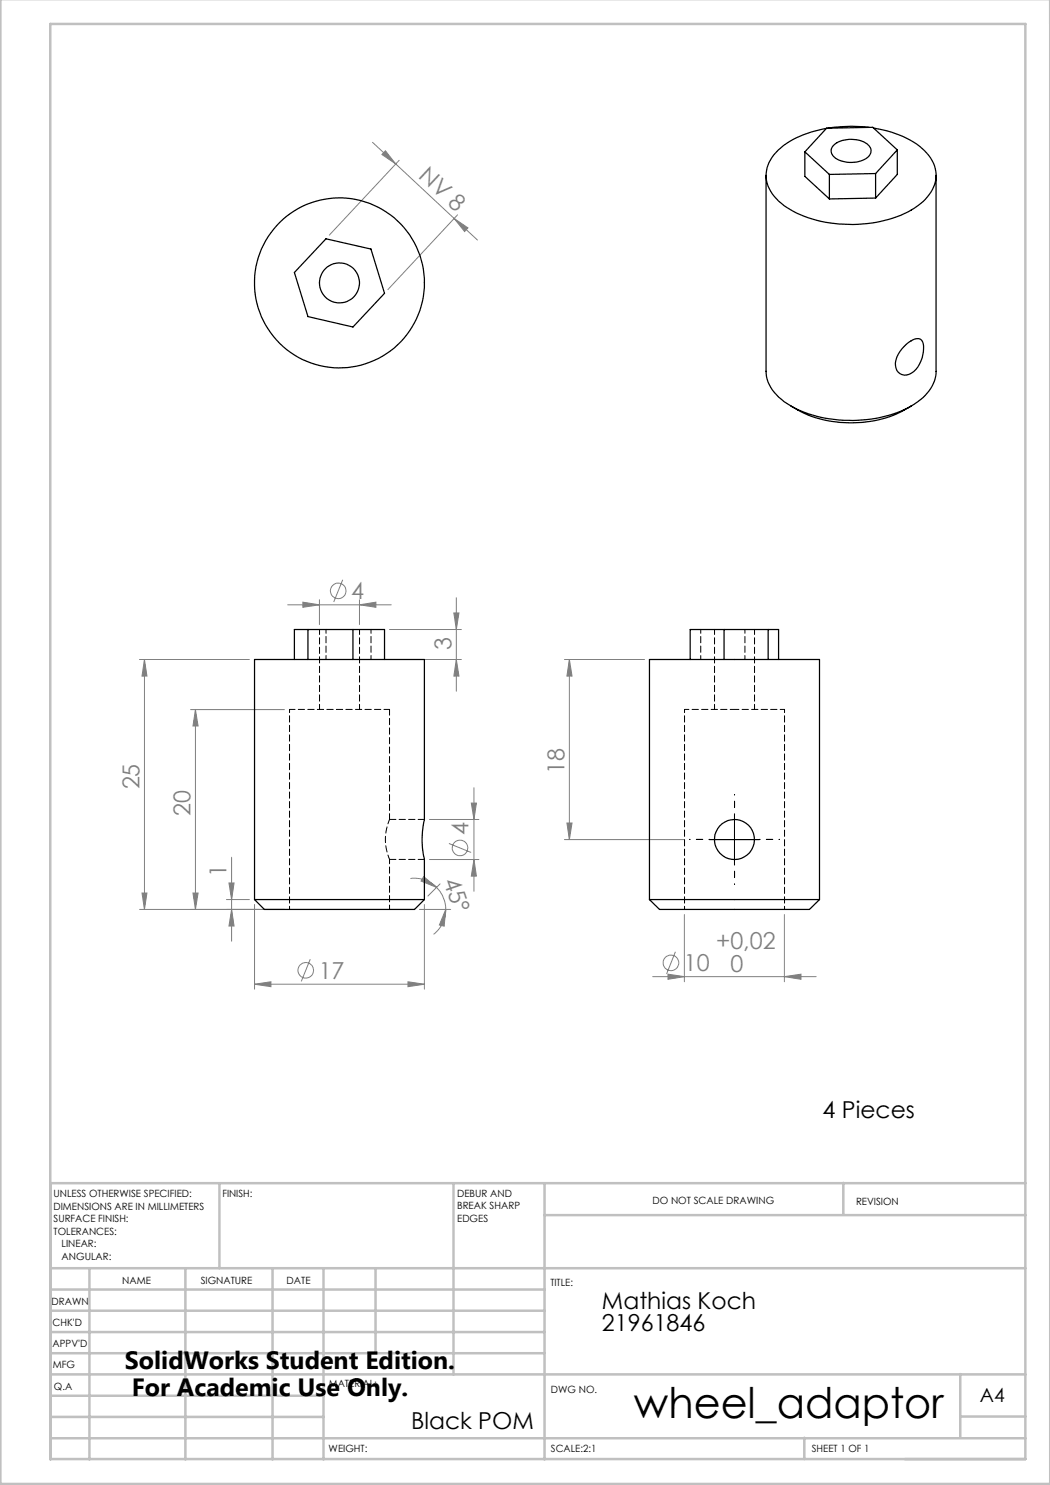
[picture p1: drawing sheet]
<svg xmlns="http://www.w3.org/2000/svg" width="210mm" height="297mm" viewBox="0 0 210 297" stroke-linecap="round" stroke-linejoin="round" font-family="sans-serif">
<g fill="none" stroke="#808080" stroke-width=".2">
<path d="M74.5 28.5l4.6 4.3M77.1 30.2l2 2.6-2.7-1.9zM79.1 32.8l11.7 10.9M79.8 32.1l-13.9 14.9M90.8 43.7l4.7 4.3M90.8 43.7l2.8 1.9-.7 .7zM91.5 43l-13.9 14.9M63.9 119.9v5M68.5 116l-1.8 4.4M71.9 119.9v5M91.3 119.6v18.7M27.9 131.9h22"/>
<path d="M28.9 131.9v50M28.9 131.9l.5 3.3h-1zM57.5 121h20.7M60.6 120.4l3.3 .6-3.3 .5zM71.9 121l3.3-.6v1.1zM77.9 131.9h14.4M77.9 125.9h14.4M90.8 122.6h1l-.5 3.3zM91.3 131.9l.5 3.3h-1zM112.9 131.9h16M113.9 131.9v36M113.9 131.9l.5 3.3h-1z"/>
<path d="M38.1 141.9h18.8M39.1 141.9v40M39.1 141.9l.5 3.3h-1zM94.8 157.5v20.8M28.4 178.6h1l-.5 3.3zM38.6 178.6h1l-.5 3.3zM45.3 179.9h4.6M45.8 176.6h1l-.5 3.3zM46.3 171.4v16.8M82.1 175.7a6 6 0 0 1 5.2 1.8M84.7 175.3l2.6 2.2-3.1-1.3zM85.9 171.9h9.9"/>
<path d="M85.9 163.9h9.9M87.3 177.5a6.5 6.5 0 0 1 1.8 4.4M88 176.8l-2.4 2.4M89.8 168.7l4.4 1.8M94.3 160.6h1l-.5 3.3zM94.8 171.9l.5 3.3h-1zM112.9 167.9h24M113.4 164.6h1l-.5 3.3zM27.9 181.9h29M46.3 181.9l.5 3.3h-1zM50.9 196.8l3.3-.4v.9zM50.9 180.9v16.9"/>
<path d="M50.9 196.8h34M62.1 191.8l-1.8 4.5M81.6 196.4l3.3 .4-3.3 .5zM83.9 181.9h6.2M84.9 180.9v16.9M89.1 181.9l-.3 3.3-.9-.2zM89.1 181.9a6.2 6.2 0 0 1-2.4 5M130.5 195.3h32.7M133.6 194.8l3.3 .5-3.3 .6zM135.1 190.4l-1.8 4.4M136.9 182.9v13.5M156.9 195.3l3.3-.5v1.1z"/>
<path d="M156.9 182.9v13.5"/>
<circle cx="67.7" cy="118.2" r="1.55"/>
<circle cx="92" cy="169.6" r="1.55"/>
<circle cx="61.2" cy="194.1" r="1.56"/>
<circle cx="134.2" cy="192.6" r="1.55"/>
</g>
<path d="M141.9 167.9h-4M146.9 162.9v-4M146.9 172.9v4M151.9 167.9h4" fill="none" stroke="#000" stroke-width=".2" stroke-dasharray="15.2 1.3 1.3 1.3" stroke-dashoffset="15.1"/>
<path d="M141.9 167.9h10M146.9 162.9v10" fill="none" stroke="#000" stroke-width=".2"/>
<g fill="none" stroke="#c0c0c0" stroke-width=".5">
<path d="M.1 -.1v296.9h209.9v-296.9M10.1 4.8h195v287h-195zM43.9 236.6v17M90.7 236.6v38.3M108.9 236.6v55.3M168.7 236.6v6.3M205.1 236.6h-195v55.3M10.1 253.6h195M10.1 257.9h98.8M17.9 253.6v38.3M37.1 253.6v38.3M54.5 253.6v38.3"/>
<path d="M64.7 253.6v38.3M75.1 253.6v17M108.9 243h96.2M10.1 270.6h98.8M10.1 266.4h98.8M10.1 262.1h98.8M10.1 279.1h54.6M10.1 274.9h195M192.1 274.8v12.7M10.1 287.7h195M10.1 283.4h54.6M160.9 287.5v4.3"/>
<path d="M192.1 283.3h13"/>
</g>
<g fill="#808080">
<path d="M89.1 181.9l-.3 3.3-.9-.2zM84.7 175.3l2.6 2.2-3.1-1.3z"/>
<path d="M81.6 196.4l3.3 .4-3.3 .5zM50.9 196.8l3.3-.4v.9zM71.9 121l3.3-.6v1.1zM60.6 120.4l3.3 .6-3.3 .5z"/>
<path d="M133.6 194.8l3.3 .5-3.3 .6zM156.9 195.3l3.3-.5v1.1z"/>
<path d="M94.8 171.9l.5 3.3h-1zM94.3 160.6h1l-.5 3.3zM28.4 178.6h1l-.5 3.3zM28.9 131.9l.5 3.3h-1zM113.4 164.6h1l-.5 3.3zM113.9 131.9l.5 3.3h-1z"/>
<path d="M90.8 122.6h1l-.5 3.3zM91.3 131.9l.5 3.3h-1zM39.1 141.9l.5 3.3h-1zM38.6 178.6h1l-.5 3.3zM45.8 176.6h1l-.5 3.3zM46.3 181.9l.5 3.3h-1z"/>
<path d="M77.1 30.2l2 2.6-2.7-1.9zM90.8 43.7l2.8 1.9-.7 .7z"/>
</g>
<g fill="none" stroke="#000" stroke-width=".25">
<path d="M153.2 35.1v39.2a8 8 0 0 0 4.2 6.4 25.9 25.9 0 0 0 19.5 2.6l3.2-1 2.1-1.1M161 30.4v4.9l4.9 4.5M161 30.4l4.9 4.5M165.9 34.9v4.9M166.8 29a5.7 5.7 0 0 1 7.1 .2 1.71 1.71 0 0 1-1 2.7 5.8 5.8 0 0 1-6.2-.7 1.51 1.51 0 0 1 .1-2.2zM173.8 25.5a32.2 32.2 0 0 0-8.3 .1M174.7 25.6a18 18 0 0 1 10.6 5 6.3 6.3 0 0 1-.3 9.3 19.2 19.2 0 0 1-11.7 4.8 24.5 24.5 0 0 1-16.5-3.6 7.6 7.6 0 0 1-3.6-6.5 8.2 8.2 0 0 1 4.1-5.9 20.8 20.8 0 0 1 8-3M175.1 39.6l-9.2 .2M175.1 34.7l-9.2 .2M175.1 34.7v4.9M179.5 30v4.9l-4.4 4.7M179.5 30l-4.9-4.5-9.3 .1-4.3 4.8"/>
<path d="M179.5 30l-4.4 4.7M187.2 35.1v39.2a8.1 8.1 0 0 1-4.3 6.5l-.7 .4M65.2 47.8l9 2 2.7 8.9-6.3 6.7-9-2.1-2.7-8.8zM181.3 68.8l1.3-.9a1.3 1.3 0 0 1 1.5-.1 1.3 1.3 0 0 1 .6 1.4 6.1 6.1 0 0 1-2.8 5.7 2.01 2.01 0 0 1-2.8-2.3 6.1 6.1 0 0 1 2.2-3.8zM158.2 81.2a23.4 23.4 0 0 0 20.6 1.8l3.4-1.8M58.9 131.9v-6h18v6M61.6 125.9v6M70.6 125.9v6M138 131.9v-6h17.7v6M144.8 125.9v6M153.6 125.9v6M50.9 179.9h34"/>
<path d="M50.9 179.9v-48h34v32a17.6 17.6 0 0 0 0 8v8M50.9 179.9l2 2h30l2-2M129.9 179.9h34M129.9 179.9v-48h34v48M129.9 179.9l2 2h30l2-2"/>
<circle cx="67.9" cy="56.6" r="17"/>
<circle cx="67.9" cy="56.6" r="4"/>
<circle cx="146.9" cy="167.9" r="4"/>
</g>
<path d="M63.9 125.9v16M142.9 125.9v16M71.9 141.9v-16M150.9 141.9v-16M77.9 163.9a10 10 0 0 0 0 8" fill="none" stroke="#000" stroke-width=".2" stroke-dasharray="1.3 .6" stroke-dashoffset=".3"/>
<path d="M57.9 141.9h20" fill="none" stroke="#000" stroke-width=".2" stroke-dasharray="1.3 .6" stroke-dashoffset=".2"/>
<path d="M65.2 125.9v6M74.2 125.9v6M140.2 125.9v6M149 125.9v6" fill="none" stroke="#000" stroke-width=".2" stroke-dasharray="1.3 .6" stroke-dashoffset=".5"/>
<path d="M57.9 141.9v40M136.9 141.9v40M156.9 181.9v-40" fill="none" stroke="#000" stroke-width=".2" stroke-dasharray="1.3 .6" stroke-dashoffset=".6"/>
<path d="M77.9 163.9v-22" fill="none" stroke="#000" stroke-width=".2" stroke-dasharray="1.3 .6" stroke-dashoffset=".1"/>
<path d="M136.9 141.9h10M146.9 141.9h10M77.9 181.9v-10" fill="none" stroke="#000" stroke-width=".2" stroke-dasharray="1.3 .6" stroke-dashoffset=".4"/>
<path d="M77.9 171.9h7M84.9 163.9h-7" fill="none" stroke="#000" stroke-width=".2" stroke-dasharray="1.3 .6"/>
<text font-size="8.5" x="126.8" y="283.5">wheel_adaptor</text>
<g font-size="5">
<text x="25" y="273.7">SolidWorks Student Edition.</text>
<text x="26.4" y="279.2">For Academic Use Only.</text>
</g>
<g font-size="4.7" fill="#808080">
<text x="83.5" y="35.4" transform="rotate(43 83.5 35.4)">NV 8</text>
<text x="70.2" y="119.9">4</text>
<text x="90.3" y="129.9" transform="rotate(-90 90.3 129.9)">3</text>
<text x="112.9" y="154.8" transform="rotate(-90 112.9 154.8)">18</text>
<text x="27.9" y="157.9" transform="rotate(-90 27.9 157.9)">25</text>
<text x="38.1" y="163.2" transform="rotate(-90 38.1 163.2)">20</text>
<text x="93.7" y="167" transform="rotate(-90 93.7 167)">4</text>
<text x="45.3" y="175.3" transform="rotate(-90 45.3 175.3)">1</text>
<text x="88.6" y="176.2" transform="rotate(71 88.6 176.2)">45°</text>
<text x="143.2" y="189.8">+0,02</text>
<text x="63.7" y="195.8">17</text>
<text x="136.8" y="194.3">10</text>
<text x="146.1" y="194.3">0</text>
</g>
<g font-size="4.7">
<text x="164.5" y="223.6">4 Pieces</text>
<text x="120.4" y="261.7">Mathias Koch</text>
<text x="120.4" y="266.3">21961846</text>
<text x="82.2" y="285.9">Black POM</text>
</g>
<text font-size="3.9" x="196" y="280.4">A4</text>
<g font-size="2">
<text x="10.7" y="239.5">UNLESS OTHERWISE SPECIFIED:</text>
<text x="44.5" y="239.5">FINISH:</text>
<text x="91.4" y="239.4">DEBUR AND</text>
<text x="10.7" y="242">DIMENSIONS ARE IN MILLIMETERS</text>
<text x="10.7" y="244.5">SURFACE FINISH:</text>
<text x="91.4" y="241.9">BREAK SHARP</text>
<text x="91.4" y="244.4">EDGES</text>
<text x="130.5" y="240.8">DO NOT SCALE DRAWING</text>
<text x="171.2" y="241">REVISION</text>
<text x="10.7" y="247">TOLERANCES:</text>
<text x="12.3" y="249.5">LINEAR:</text>
<text x="12.3" y="252">ANGULAR:</text>
<text x="24.4" y="256.9">NAME</text>
<text x="40.1" y="256.8">SIGNATURE</text>
<text x="57.3" y="256.8">DATE</text>
<text x="110.1" y="257.1">TITLE:</text>
<text x="10.3" y="260.9">DRAWN</text>
<text x="10.5" y="269.3">APPV'D</text>
<text x="10.5" y="265.2">CHK'D</text>
<text x="10.6" y="273.6">MFG</text>
<text x="10.8" y="278">Q.A</text>
<text x="65.8" y="277.4">MATERIAL:</text>
<text x="110.2" y="278.5">DWG NO.</text>
<text x="65.7" y="290.4">WEIGHT:</text>
<text x="110.2" y="290.5">SCALE:2:1</text>
<text x="162.4" y="290.4">SHEET 1 OF 1</text>
</g>
</svg>
